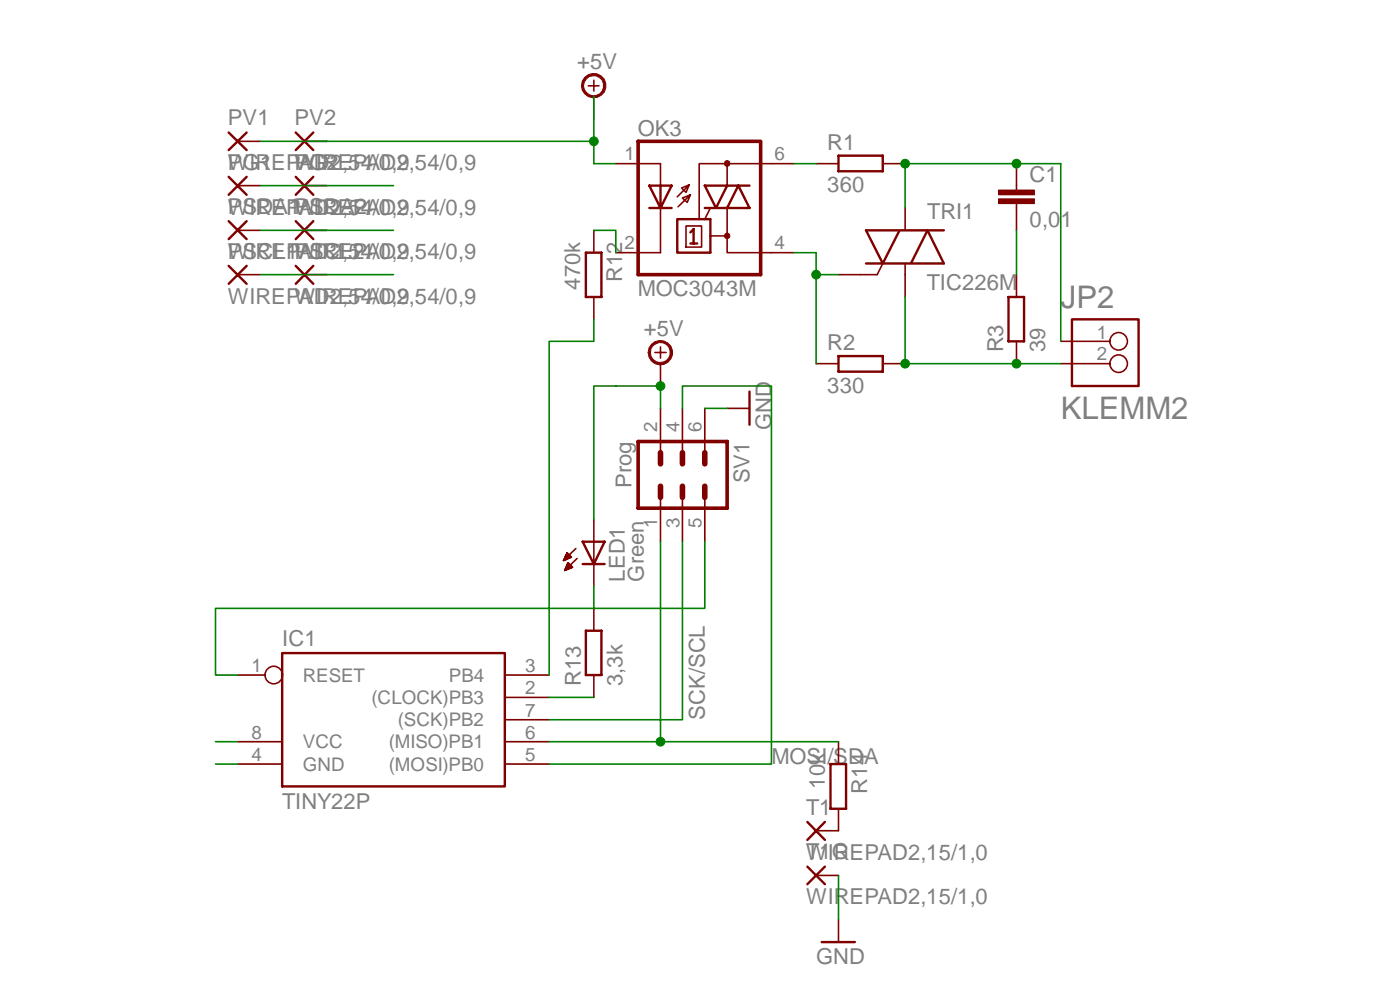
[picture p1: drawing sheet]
<svg xmlns="http://www.w3.org/2000/svg" width="297mm" height="210mm" viewBox="0 0 297 210" stroke-linecap="round" stroke-linejoin="round" font-family="sans-serif">
<path d="M177.9 33h9.4v3.3h-9.4zM193.3 55.8l3.5-6.9 3.4 7h-16.5M200.2 48.9h-16.5l3.6 7 3.5-6.9M177.9 75.5h9.4v3.3h-9.4zM227.4 67.7h14.2v14.2h-14.2zM159 83.1v7M123.6 114.9h4.7l-2.3 4.7zM123.6 119.6h4.7M59.9 138.5h47.2v28.3h-47.2zM124.3 133.8h3.3v9.4h-3.3z" fill="none" stroke="#800000" stroke-width=".51"/>
<g fill="none" stroke="#800000" stroke-width=".34">
<path d="M173.1 34.7h4.8M187.3 34.7h4.7M187.3 55.9l-1.2 2.4h-8.2M192 44.1v4.8M192 56.1v6.9M138.9 74.8h2.4M140.1 73.6v2.3M173.1 77.1h4.8M187.3 77.1h4.7M225 72.4h10.5M225 77.1h10.5M154.3 86.6h4.7"/>
<path d="M119.6 118.9h.1M119.6 118.7h.5M119.7 118.5h.7M119.8 118.4h1M119.9 118.2h1.3M120 118h1.1M120 117.9h.9M120.1 117.8h.7M120.1 117.6h.5M120.2 117.4h.3M120.2 117.3h.1M120.3 117.3l.9 .9-1.7 .7z"/>
<path d="M120.3 120h.8M120.3 119.8h.6M120.4 119.6h.3M120.5 119.4l1 .9-1.7 .7zM120.5 119.5h.1M122.2 116.3l-2.7 2.6M122.4 118.4l-2.6 2.6M126 110.2v14.1M119.9 120.9h.2M120 120.7h.5M120 120.6h.9M120.1 120.4h1.1"/>
<path d="M120.1 120.2h1.3M120.2 120.1h1M126 129v4.8M50.5 157.3h9.4M50.5 143.2h5.7M107.1 157.3h9.4M107.1 143.2h9.4M107.1 147.9h9.4M107.1 152.7h9.4M126 143.2v4.7M50.5 162.1h9.4M107.1 162.1h9.4"/>
<circle cx="237.3" cy="72.4" r="1.86"/>
<circle cx="237.3" cy="77.1" r="1.86"/>
<circle cx="58.1" cy="143.2" r="1.86"/>
</g>
<path d="M138.2 73.1a2.6 2.6 0 0 1 4.1 .4 2.6 2.6 0 0 1-1.5 3.8 2.6 2.6 0 0 1-3.3-2.5h.5a2.12 2.12 0 0 1 2.8-2 2.12 2.12 0 0 1 1.1 3.2 2.12 2.12 0 0 1-3.4 .2l-.4-.7-.1-.7h-.5l.2-1z" fill-rule="evenodd" fill="#800000"/>
<path d="M138.2 73.1a2.6 2.6 0 0 1 4.1 .4 2.6 2.6 0 0 1-1.5 3.8 2.6 2.6 0 0 1-3.3-2.5h.5a2.12 2.12 0 0 1 2.8-2 2.12 2.12 0 0 1 1.1 3.2 2.12 2.12 0 0 1-3.4 .2l-.4-.7-.1-.7h-.5l.2-1z" fill="none" stroke="#800000" stroke-width=".21"/>
<g fill="none" stroke="#800000" stroke-width=".34">
<path d="M124.8 18.2h2.3M126 17v2.3M126 48.9v4.7M126 63v4.7M140.1 77.1v4.8M140.1 86.6v9.4M144.8 86.6v9.4M149.5 86.6v9.4M140.1 105.5v9.4M144.8 105.5v9.4M149.5 105.5v9.4M177.9 157.3v4.8"/>
<path d="M177.9 171.5v4.7"/>
</g>
<path d="M135.4 93.6h18.9v14.2h-18.9z" fill="none" stroke="#800000" stroke-width=".76"/>
<path d="M140.1 96v2.4M144.8 96v2.4M149.5 96v2.4M140.1 103.1v2.4M144.8 103.1v2.4M149.5 103.1v2.4" fill="none" stroke="#800000" stroke-width="1.2"/>
<path d="M124.3 53.6h3.3v9.4h-3.3zM176.2 162.1h3.3v9.4h-3.3z" fill="none" stroke="#800000" stroke-width=".51"/>
<path d="M124 16.4a2.6 2.6 0 0 1 4.2 .4 2.6 2.6 0 0 1-1.5 3.9 2.6 2.6 0 0 1-3.3-2.5h.4a2.15 2.15 0 0 1 2.4-2.2 2.15 2.15 0 0 1 1.8 2.8 2.15 2.15 0 0 1-3 1.3l-1-1.1-.2-.8h-.4l.1-1z" fill-rule="evenodd" fill="#800000"/>
<path d="M124 16.4a2.6 2.6 0 0 1 4.2 .4 2.6 2.6 0 0 1-1.5 3.9 2.6 2.6 0 0 1-3.3-2.5h.4a2.15 2.15 0 0 1 2.4-2.2 2.15 2.15 0 0 1 1.8 2.8 2.15 2.15 0 0 1-3 1.3l-1-1.1-.2-.8h-.4l.1-1z" fill="none" stroke="#800000" stroke-width=".21"/>
<g fill="none" stroke="#800000" stroke-width=".34">
<path d="M50.5 30h4.7M50.5 39.4h4.7M64.6 30h4.7M64.6 39.4h4.7M126 20.5v4.7M215.6 39.4v.9M50.5 48.9h4.7M50.5 58.3h4.7M64.6 48.9h4.7M64.6 58.3h4.7M215.6 43.2v.9M173.1 176.2h4.8"/>
<path d="M173.1 185.7h4.8M177.9 195.1v4.7"/>
</g>
<g fill="none" stroke="#800000" stroke-width=".51">
<path d="M48.5 28.1l3.8 3.7M48.5 37.5l3.8 3.8M52.3 28.1l-3.8 3.7M52.3 37.5l-3.8 3.8M62.7 28.1l3.8 3.7M62.7 37.5l3.8 3.8M66.5 28.1l-3.8 3.7M66.5 37.5l-3.8 3.8M48.5 46.9l3.8 3.8M48.5 56.4l3.8 3.8M52.3 46.9l-3.8 3.8M52.3 56.4l-3.8 3.8"/>
<path d="M62.7 46.9l3.8 3.8M62.7 56.4l3.8 3.8M66.5 46.9l-3.8 3.8M66.5 56.4l-3.8 3.8M171.3 174.3l3.7 3.8M175 174.3l-3.7 3.8M171.3 183.8l3.7 3.7M174.3 199.8h7.1M175 183.8l-3.7 3.7"/>
</g>
<path d="M211.8 40.3h7.7v1h-7.7z" fill-rule="evenodd" fill="#800000"/>
<path d="M211.8 40.3h7.7v1h-7.7z" fill="none" stroke="#800000" stroke-width=".21"/>
<path d="M211.8 42.2h7.7v1h-7.7z" fill-rule="evenodd" fill="#800000"/>
<path d="M211.8 42.2h7.7v1h-7.7z" fill="none" stroke="#800000" stroke-width=".21"/>
<g fill="none" stroke="#800000" stroke-width=".34">
<path d="M135.4 34.7h4.7v4.7M144.6 39.9l1.6-.7-.7 1.6zM146.2 39.2l-2.5 2.5M154.3 34.7h9.4M154.3 39.4v-4.7h-6v11.8M215.6 34.7v4.7M140.1 44.1v9.5h-4.7M145.5 47.9h3.3v4.5h-3.3zM146.5 41.3l-.7 1.6-1-.9 1.7-.7-2.7 2.6M150.7 50h3.6M150.7 44.1l-1.2 2.4M154.3 50v3.6h9.4"/>
<path d="M154.3 44.1v5.9M215.6 44.1v4.8M215.6 58.3v4.7M215.6 72.4v4.7"/>
</g>
<path d="M140.1 39.4h-2.3l2.3 4.7 2.4-4.7h-2.4v4.7M149.5 39.4h4.8l-2.4 4.7zM154.3 39.4h4.7M156.6 39.4l2.4 4.7h-4.7zM137.8 44.1h4.7M143.7 46.5h7v7.1h-7zM146.5 49.3l.7-.7v3h-.7M147.2 51.6h.7M149.5 44.1h4.8M214 63h3.3v9.4h-3.3z" fill="none" stroke="#800000" stroke-width=".51"/>
<path d="M135.4 30h26v28.3h-26z" fill="none" stroke="#800000" stroke-width=".76"/>
<path d="M153.8 34.2l.5-.2 .4 .2 .2 .5-.2 .4-.4 .2-.5-.2-.1-.4z" fill-rule="evenodd" fill="#800000"/>
<path d="M153.8 34.2l.5-.2 .4 .2 .2 .5-.2 .4-.4 .2-.5-.2-.1-.4z" fill="none" stroke="#800000" stroke-width=".21"/>
<circle cx="154.3" cy="50" r=".62" fill="#800000"/>
<circle cx="154.3" cy="50" r=".62" fill="none" stroke="#800000" stroke-width=".21"/>
<path d="M130.6 34.7h4.8M163.7 34.7h4.7M130.6 53.6h4.8M163.7 53.6h4.7" fill="none" stroke="#800000" stroke-width=".34"/>
<path d="M192 63v14.1h33" fill="none" stroke="#008000" stroke-width=".34"/>
<circle cx="192" cy="77.1" r=".93" fill="#008000"/>
<circle cx="192" cy="77.1" r=".93" fill="none" stroke="#008000" stroke-width=".21"/>
<circle cx="215.6" cy="77.1" r=".93" fill="#008000"/>
<circle cx="215.6" cy="77.1" r=".93" fill="none" stroke="#008000" stroke-width=".21"/>
<path d="M225 34.7h-33v9.4" fill="none" stroke="#008000" stroke-width=".34"/>
<circle cx="192" cy="34.7" r=".93" fill="#008000"/>
<circle cx="192" cy="34.7" r=".93" fill="none" stroke="#008000" stroke-width=".21"/>
<circle cx="215.6" cy="34.7" r=".93" fill="#008000"/>
<circle cx="215.6" cy="34.7" r=".93" fill="none" stroke="#008000" stroke-width=".21"/>
<path d="M225 34.7v37.7M173.1 53.6v4.7M177.9 58.3h-4.8v18.8" fill="none" stroke="#008000" stroke-width=".34"/>
<circle cx="173.1" cy="58.3" r=".93" fill="#008000"/>
<circle cx="173.1" cy="58.3" r=".93" fill="none" stroke="#008000" stroke-width=".21"/>
<path d="M55.2 39.4h28.3M168.4 53.6h4.7M140.1 86.6v-4.7h-14.1v28.3M149.5 86.6h4.8M45.7 162.1h4.8M177.9 185.7v9.4" fill="none" stroke="#008000" stroke-width=".34"/>
<circle cx="140.1" cy="81.9" r=".93" fill="#008000"/>
<circle cx="140.1" cy="81.9" r=".93" fill="none" stroke="#008000" stroke-width=".21"/>
<path d="M55.2 30h70.8M126 20.5v14.2" fill="none" stroke="#008000" stroke-width=".34"/>
<circle cx="126" cy="30" r=".93" fill="#008000"/>
<circle cx="126" cy="30" r=".93" fill="none" stroke="#008000" stroke-width=".21"/>
<path d="M126 34.7h4.6M55.2 58.3h28.3M140.1 114.9v42.4h-23.6M144.8 114.9v37.8h-28.3M45.7 157.3h4.8M140.1 157.3h37.8" fill="none" stroke="#008000" stroke-width=".34"/>
<circle cx="140.1" cy="157.3" r=".93" fill="#008000"/>
<circle cx="140.1" cy="157.3" r=".93" fill="none" stroke="#008000" stroke-width=".21"/>
<path d="M168.4 34.7h4.7M55.2 48.9h28.3M126 48.9h4.6v4.7M215.6 48.9v9.4M126 67.7v4.7h-9.5v70.8M144.8 86.6v-4.7h18.9v80.2h-47.2M149.5 114.9v14.1h-103.8v14.2h4.8M126 124.3v4.7M116.5 147.9h9.5" fill="none" stroke="#008000" stroke-width=".34"/>
<g font-size="6.6" fill="#808080">
<text x="225" y="65.4">JP2</text>
<text x="225" y="88.9">KLEMM2</text>
</g>
<g font-size="4.7" fill="#808080">
<text x="122.4" y="14.6">+5V</text>
<text x="48.3" y="26.5">PV1</text>
<text x="62.5" y="26.5">PV2</text>
<text x="135.3" y="28.9">OK3</text>
<text x="48.3" y="36">PG1</text>
<text x="62.5" y="36">PG2</text>
<text x="175.5" y="31.9">R1</text>
<text x="48.3" y="36.1">WIREPAD2,54/0,9</text>
<text x="62.5" y="36.1">WIREPAD2,54/0,9</text>
<text x="175.5" y="40.8">360</text>
<text x="218.4" y="38.7">C1</text>
<text x="48.3" y="45.5">WIREPAD2,54/0,9</text>
<text x="48.3" y="45.4">PSDA1WIREPAD2,54/0,9</text>
<text x="62.5" y="45.4">PSDA2</text>
<text x="196.7" y="46.4">TRI1</text>
<text x="218.4" y="48.1">0,01</text>
<text x="48.3" y="54.9">WIREPAD2,54/0,9</text>
<text x="48.3" y="54.9">PSCL1WIREPAD2,54/0,9</text>
<text x="62.5" y="54.9">PSCL2</text>
<text x="132" y="59.9" transform="rotate(-90 132 59.9)">R12</text>
<text x="48.3" y="64.4">WIREPAD2,54/0,9</text>
<text x="62.5" y="64.4">WIREPAD2,54/0,9</text>
<text x="123.1" y="61.5" transform="rotate(-90 123.1 61.5)">470k</text>
<text x="135.3" y="62.8">MOC3043M</text>
<text x="196.6" y="61.6">TIC226M</text>
<text x="136.6" y="71.3">+5V</text>
<text x="175.5" y="74.3">R2</text>
<text x="212.9" y="74.8" transform="rotate(-90 212.9 74.8)">R3</text>
<text x="221.7" y="74.8" transform="rotate(-90 221.7 74.8)">39</text>
<text x="175.5" y="83.3">330</text>
<text x="163.7" y="91.3" transform="rotate(-90 163.7 91.3)">GND</text>
<text x="133.9" y="103.5" transform="rotate(-90 133.9 103.5)">Prog</text>
<text x="159" y="102.5" transform="rotate(-90 159 102.5)">SV1</text>
<text x="132.6" y="123.4" transform="rotate(-90 132.6 123.4)">LED1</text>
<text x="136.6" y="123.4" transform="rotate(-90 136.6 123.4)">Green</text>
<text x="59.9" y="137.1">IC1</text>
<text x="123.2" y="145.5" transform="rotate(-90 123.2 145.5)">R13</text>
<text x="132.1" y="145.5" transform="rotate(-90 132.1 145.5)">3,3k</text>
<text x="149.5" y="152.7" transform="rotate(-90 149.5 152.7)">SCK/SCL</text>
<text x="163.7" y="162.1">MOSI/SDA</text>
<text x="175" y="167.3" transform="rotate(-90 175 167.3)">10k</text>
<text x="59.9" y="171.5">TINY22P</text>
<text x="171" y="172.8">T1</text>
<text x="184" y="168.3" transform="rotate(-90 184 168.3)">R14</text>
<text x="171" y="182.4">WIREPAD2,15/1,0</text>
<text x="171" y="182.2">T1G</text>
<text x="171" y="191.8">WIREPAD2,15/1,0</text>
<text x="173.1" y="204.6">GND</text>
</g>
<g font-size="4" fill="#808080">
<text x="132.5" y="34">1</text>
<text x="164.3" y="34">6</text>
<text x="132.5" y="52.9">2</text>
<text x="164.3" y="52.9">4</text>
<text x="232.7" y="71.8">1</text>
<text x="232.7" y="76.5">2</text>
<text x="139.4" y="91.7" transform="rotate(-90 139.4 91.7)">2</text>
<text x="144.2" y="91.7" transform="rotate(-90 144.2 91.7)">4</text>
<text x="148.8" y="91.7" transform="rotate(-90 148.8 91.7)">6</text>
<text x="139.4" y="112" transform="rotate(-90 139.4 112)">1</text>
<text x="144.2" y="112" transform="rotate(-90 144.2 112)">3</text>
<text x="148.8" y="112" transform="rotate(-90 148.8 112)">5</text>
<text x="53.3" y="142.6">1</text>
<text x="111.4" y="142.6">3</text>
<text x="64.3" y="144.6">RESET</text>
<text x="78.8" y="149.3">(CLOCK)PB3</text>
<text x="95.2" y="144.6">PB4</text>
<text x="111.4" y="147.2">2</text>
<text x="84.4" y="154">(SCK)PB2</text>
<text x="111.4" y="152">7</text>
<text x="53.3" y="161.4">4</text>
<text x="53.3" y="156.7">8</text>
<text x="64.3" y="158.7">VCC</text>
<text x="82.5" y="158.7">(MISO)PB1</text>
<text x="111.4" y="156.7">6</text>
<text x="111.4" y="161.4">5</text>
<text x="64.3" y="163.5">GND</text>
<text x="82.5" y="163.5">(MOSI)PB0</text>
</g>
</svg>
